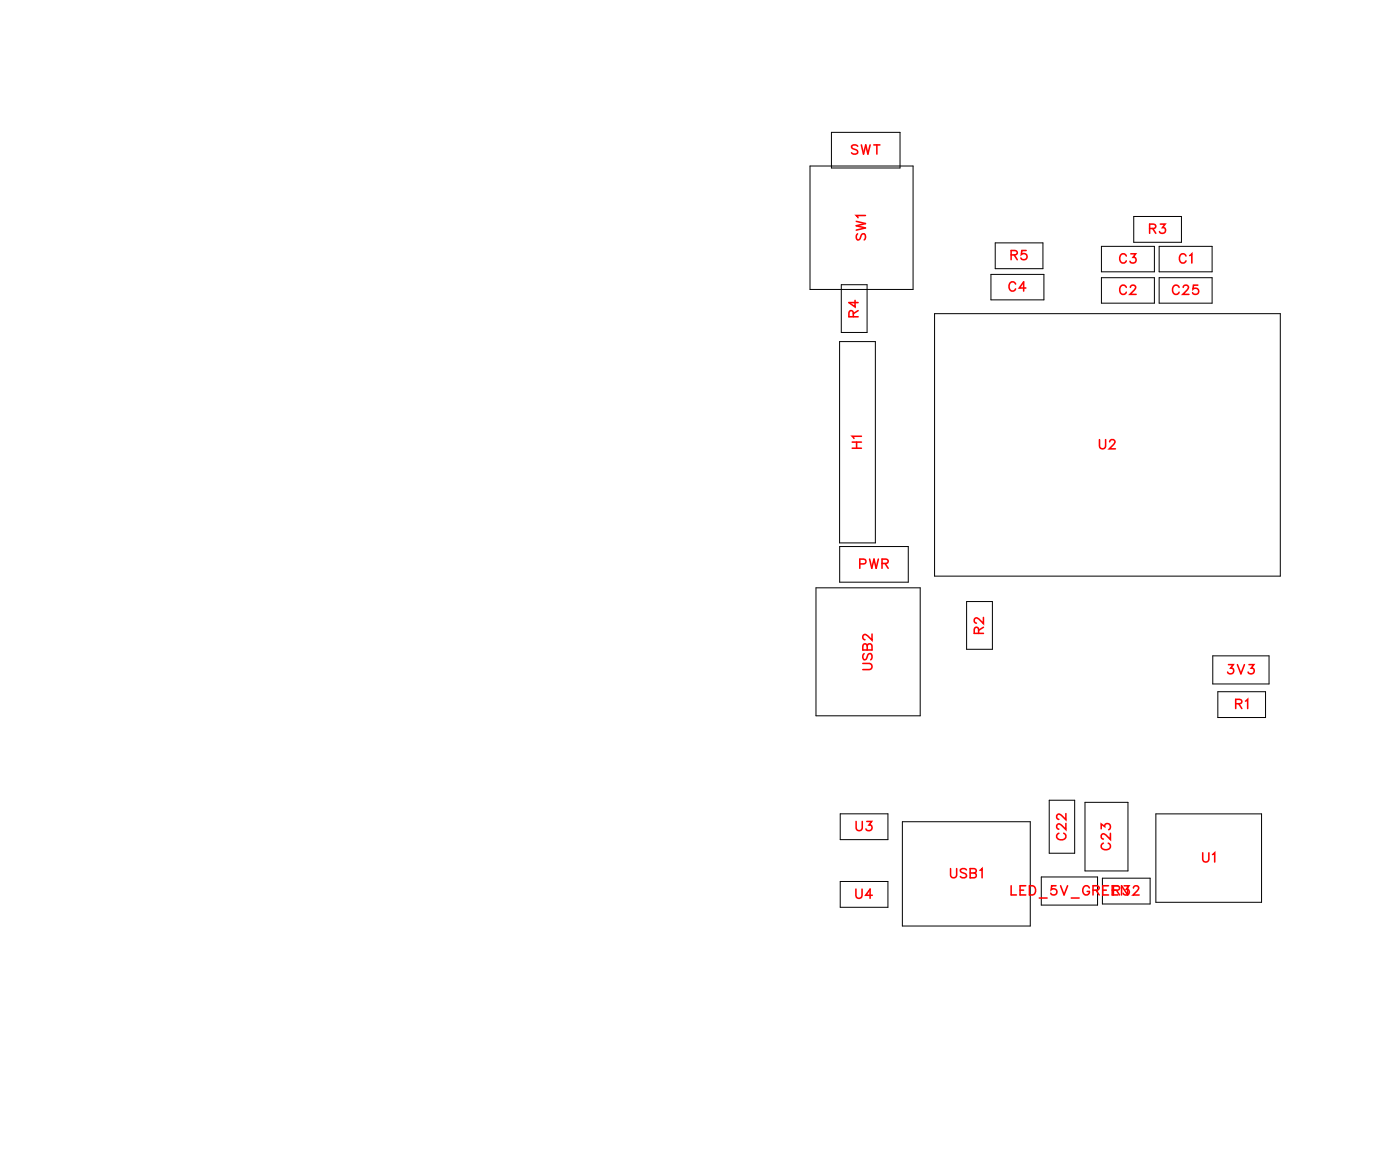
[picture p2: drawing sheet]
<svg xmlns="http://www.w3.org/2000/svg" width="108mm" height="90mm" viewBox="0 0 108 90" stroke-linecap="round" stroke-linejoin="round" font-family="sans-serif">
<g fill="none" stroke="#000" stroke-width=".08">
<path d="M62.4 12.8h7.9v9.5h-7.9zM64 10.2h5.3v2.7h-5.3zM76.7 18.7h3.6v2h-3.6zM84.8 19h4.1v1.9h-4.1zM87.3 16.7h3.7v1.9h-3.7zM89.3 19h4.1v1.9h-4.1zM64.7 26.3h2.7v15.5h-2.7zM64.8 21.9h2v3.7h-2zM72 24.1h26.6v20.2h-26.6zM76.3 21.1h4.1v2h-4.1zM84.8 21.4h4.1v1.9h-4.1zM89.3 21.4h4.1v1.9h-4.1z"/>
<path d="M62.8 45.2h8.1v9.9h-8.1zM64.7 42.1h5.3v2.7h-5.3zM74.4 46.3h2v3.7h-2zM93.4 50.5h4.3v2.1h-4.3zM93.8 53.2h3.7v2h-3.7zM64.7 62.6h3.7v2h-3.7zM64.7 67.8h3.7v2h-3.7zM69.5 63.2h9.8v8.1h-9.8zM80.2 67.5h4.3v2.2h-4.3zM80.8 61.6h2v4.1h-2zM83.6 61.8h3.3v5.2h-3.3zM84.9 67.6h3.7v2h-3.7z"/>
<path d="M89 62.6h8.2v6.8h-8.2z"/>
</g>
<g fill="none" stroke="#f00" stroke-width=".12">
<path d="M65.9 17l.8 .2-.8 .2 .8 .1-.8 .2M66.1 18l-.2 .2 .2 .3 .1-.1 .2-.4h.2l.1 .2-.1 .3M66.1 11.3l-.2-.1-.3 .1 .1 .1 .4 .3v.1l-.2 .1-.3-.1M66.3 11.2l.2 .7 .2-.7 .1 .7 .2-.7M66.7 16.6h-.8l.2 .2M67.3 11.2h.5M67.5 11.2v.7M77.9 19.6h.4v-.2l-.1-.1h-.3v.7M78.1 19.6l.2 .4M79 19.3h-.3v.3a.25 .25 0 0 1 .3 0 .25 .25 0 0 1 0 .4 .25 .25 0 0 1-.4-.1M86.7 19.7a.26 .26 0 0 0-.3-.2 .26 .26 0 0 0-.2 .3v.2a.26 .26 0 0 0 .2 .2 .26 .26 0 0 0 .3-.1M87.1 19.5h.4l-.2 .3a.24 .24 0 0 1 .1 .4 .24 .24 0 0 1-.4-.1"/>
<path d="M88.5 17.6h.4l.1-.2-.2-.2h-.3v.8M88.8 17.6l.2 .4M89.4 17.2h.3l-.2 .3a.24 .24 0 0 1 .2 .4 .24 .24 0 0 1-.4-.1M91.3 19.7a.26 .26 0 0 0-.3-.2 .26 .26 0 0 0-.2 .3v.2a.26 .26 0 0 0 .2 .2 .26 .26 0 0 0 .3-.1M91.6 19.7l.2-.2v.7M65.6 34.5h.7M65.6 34h.7M65.7 24.4v-.4l-.2-.1-.1 .2v.3h.7M65.9 23.1v.5l-.5-.3h.7M66 34v.5M66.1 23.9l-.4 .2M66.3 33.6h-.7l.2 .1"/>
<path d="M78.2 21.9a.26 .26 0 0 0-.3-.2 .26 .26 0 0 0-.2 .3v.1a.26 .26 0 0 0 .2 .3 .26 .26 0 0 0 .3-.2M79 22.2h-.5l.3-.5v.7M84.7 33.8v.5l.2 .2 .2-.1 .1-.6M85.5 34l.1-.2h.1l.2 .2-.1 .2-.4 .3h.5M86.7 22.1a.26 .26 0 0 0-.3-.2 .26 .26 0 0 0-.2 .3v.2a.26 .26 0 0 0 .2 .3 .26 .26 0 0 0 .3-.2M87.1 22.1l.1-.2h.1l.2 .2-.1 .2-.4 .4h.5M90.8 22.1a.26 .26 0 0 0-.3-.2 .26 .26 0 0 0-.2 .3v.2a.26 .26 0 0 0 .2 .3 .26 .26 0 0 0 .3-.2M91.1 22.1l.2-.2h.1l.1 .2-.1 .2-.3 .4h.5M92.3 21.9h-.4v.4a.25 .25 0 0 1 .4-.1 .25 .25 0 0 1-.1 .4 .25 .25 0 0 1-.3-.1M66.2 43.4h.4l.1-.3-.5-.1v.7M66.5 51.1h.5l.2 .2-.1 .2h-.6M66.6 50.3l-.1 .2 .1 .3 .1-.1 .3-.4h.1l.1 .2-.1 .3"/>
<path d="M66.8 49.7l-.1-.1h-.2v.4h.7v-.3l-.2-.1h-.2v.4M67 43l.1 .7 .2-.7 .2 .7 .2-.7M67.2 48.8v.5l-.4-.4-.2-.1-.1 .2v.1l.1 .1M67.9 43.4l.4-.1 .1-.2-.5-.1v.7M68.2 43.4l.2 .3M75.4 48.7l-.1-.4h-.1l-.2 .1v.3h.7M75.7 47.5v.5l-.3-.3-.2-.1-.2 .1v.1l.2 .2M75.7 48.3l-.3 .2M94.6 51.2h.4l-.2 .2a.24 .24 0 0 1 .2 .4 .25 .25 0 0 1-.5-.1M95.2 54.2l.4-.1v-.1l-.1-.2h-.3v.7M95.3 51.2l.3 .7 .2-.7M95.4 54.2l.2 .3"/>
<path d="M95.9 54l.2-.2v.7M96.2 51.2h.4l-.2 .2a.24 .24 0 0 1 .1 .4 .24 .24 0 0 1-.4-.1M65.9 68.4v.5l.2 .2 .3-.1v-.6M65.9 63.2v.5l.2 .2 .3-.1v-.6M66.8 63.2h.3l-.2 .3a.24 .24 0 0 1 .2 .4 .24 .24 0 0 1-.4-.1M67.2 68.9h-.5l.3-.5v.7M73.2 66.9v.5l.2 .2 .2-.1 .1-.6M74.4 67l-.1-.1-.3 .1v.1l.4 .3v.1l-.1 .1-.3-.1M74.7 67.2l.5 .1v.1l-.2 .2h-.3v-.7h.5v.2l-.2 .1M75.5 67l.1-.1v.7M77.9 68.2v.7h.4M78.6 68.5h.2"/>
<path d="M79 68.2h-.4v.7h.4M79.3 68.2h.2a.38 .38 0 0 1 .3 .3 .38 .38 0 0 1-.3 .4h-.2zM80 69.1h.6M81.3 68.2h-.3v.3a.25 .25 0 0 1 .3 0 .25 .25 0 0 1 0 .3 .25 .25 0 0 1-.4-.1M81.6 64.1a.26 .26 0 0 0-.2 .3 .26 .26 0 0 0 .3 .2h.1a.26 .26 0 0 0 .3-.2 .26 .26 0 0 0-.2-.3M81.7 68.2l.3 .7 .2-.7M82.1 63.4v.4l-.3-.3-.3-.1-.1 .1v.2l.2 .1M82.1 62.6v.5l-.3-.3-.3-.1-.1 .1v.1l.2 .2M82.5 69.1h.6M83.9 68.3a.26 .26 0 0 0-.3-.1 .26 .26 0 0 0-.2 .2v.2a.25 .25 0 0 0 .2 .3 .25 .25 0 0 0 .3-.3h-.2M84.2 68.5h.4v-.3h-.4v.7M84.4 68.5l.3 .4"/>
<path d="M84.8 63.8v-.4l.3 .2a.24 .24 0 0 1 .4-.2 .25 .25 0 0 1-.1 .5M84.9 68.5h.3M85 64.9a.26 .26 0 0 0-.2 .3 .26 .26 0 0 0 .3 .2h.2a.26 .26 0 0 0 .2-.2 .26 .26 0 0 0-.1-.3M85.4 68.2h-.5v.7h.5M85.5 64.1v.5l-.3-.3-.3-.1-.1 .1v.1l.2 .2M85.7 68.5h.2M85.8 68.5h.4v-.2l-.1-.1h-.3v.7M86 68.5l.2 .4M86.1 68.2h-.4v.7h.4M86.6 68.2h.3l-.2 .2a.24 .24 0 0 1 .2 .4 .24 .24 0 0 1-.4-.1M86.9 68.2v.7l-.5-.7v.7M87.3 68.3l.1-.1h.2l.1 .1-.1 .2-.3 .4h.4"/>
<path d="M92.6 65.6v.5l.2 .2 .3-.1v-.6M93.4 65.8l.2-.2v.7"/>
</g>
<g font-size="1.2" fill="#fff">
<text x="65.5" y="12.2">SWT</text>
<text x="67" y="18.5" transform="rotate(-90 67 18.5)">SW1</text>
<text x="77.7" y="22.7">C4</text>
<text x="77.8" y="20.3">R5</text>
<text x="86.2" y="23">C2</text>
<text x="86.2" y="20.5">C3</text>
<text x="88.5" y="18.3">R3</text>
<text x="90.2" y="23">C25</text>
<text x="90.8" y="20.5">C1</text>
<text x="66.4" y="24.4" transform="rotate(-90 66.4 24.4)">R4</text>
<text x="66.6" y="34.6" transform="rotate(-90 66.6 34.6)">H1</text>
<text x="84.6" y="34.8">U2</text>
<text x="66.2" y="44">PWR</text>
<text x="67.5" y="51.6" transform="rotate(-90 67.5 51.6)">USB2</text>
<text x="76" y="48.8" transform="rotate(-90 76 48.8)">R2</text>
<text x="94.5" y="52.2">3V3</text>
<text x="95.1" y="54.8">R1</text>
<text x="65.9" y="64.2">U3</text>
<text x="82.4" y="64.7" transform="rotate(-90 82.4 64.7)">C22</text>
<text x="85.8" y="65.5" transform="rotate(-90 85.8 65.5)">C23</text>
<text x="65.9" y="69.4">U4</text>
<text x="73.2" y="67.9">USB1</text>
<text x="77.8" y="69.2">LED_5V_GREEN</text>
<text x="85.7" y="69.2">R32</text>
<text x="92.6" y="66.6">U1</text>
</g>
</svg>
